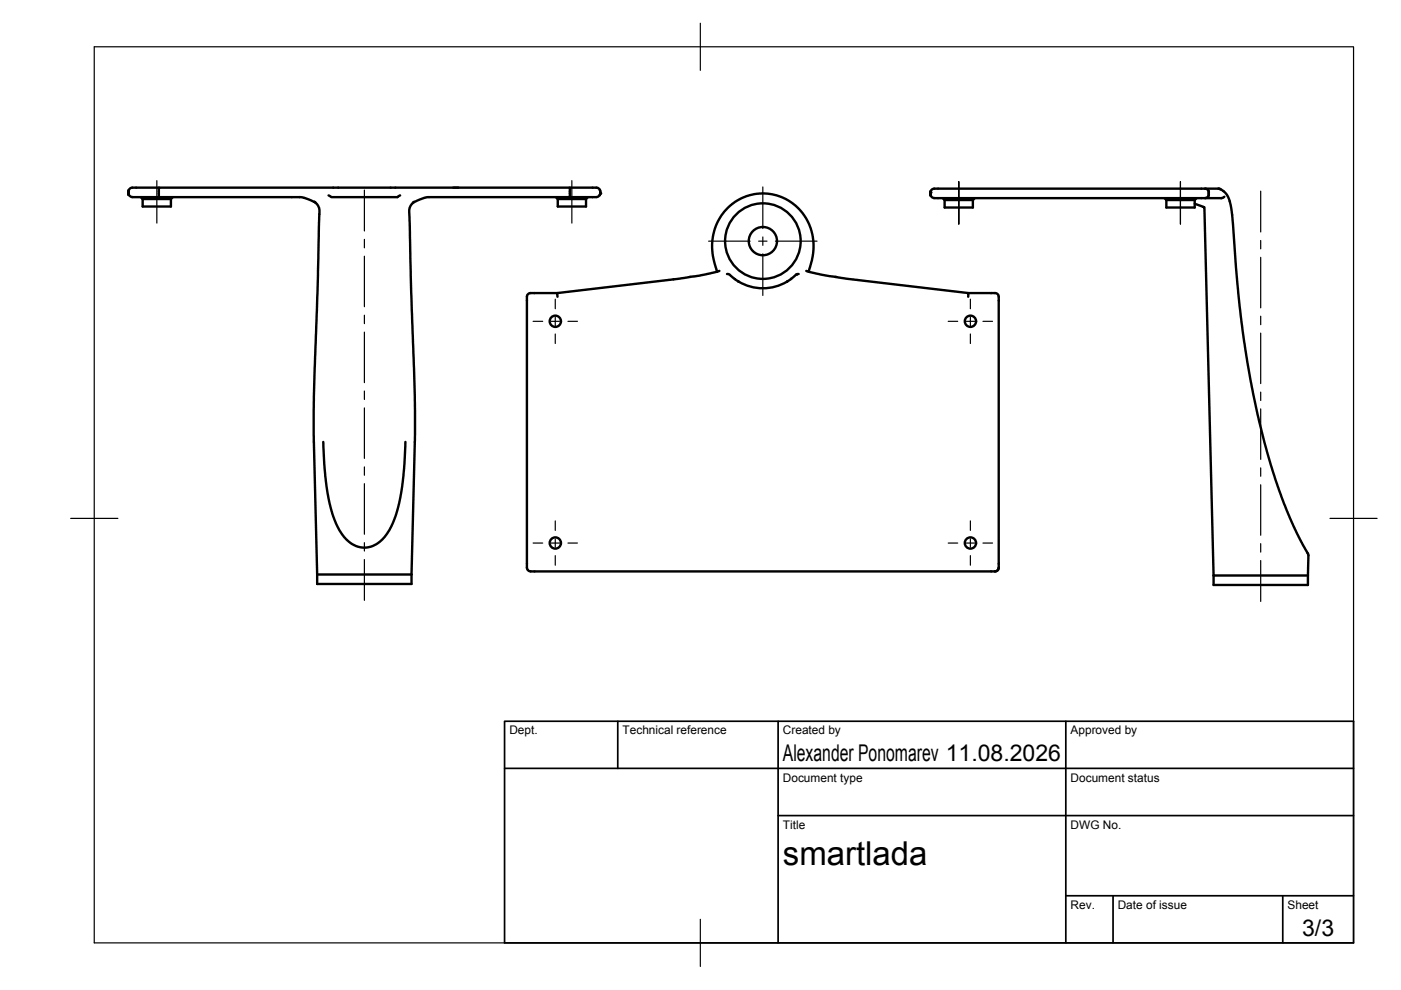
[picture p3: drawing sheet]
<svg xmlns="http://www.w3.org/2000/svg" width="297mm" height="210mm" viewBox="0 0 297 210" stroke-linecap="round" stroke-linejoin="round" font-family="sans-serif">
<!-- layer: Visible -->
<g fill="none" stroke="#000" stroke-width=".51">
<path d="M33.7 39.8h-4.8a1.49 1.49 0 0 0-1.6 .5v.3M96.1 39.8h1.1M120.8 39.8h-87.1v2h-5.7M255.5 40l.5 .1 .3 .4M258.3 40l.9 .4 .8 .8 .6 1.2 .4 1.6 1.5 18.1 .9 7.9 1.8 10.8 1.7 8.4 2.4 8.8 2.5 7.5 2.4 6 3.1 5.9M258.3 40h-59.4a1.49 1.49 0 0 0-1.5 .5l-.1 .3M258.3 40l.4 .1M27.2 40.6v.4M27.2 41l.1 .3M27.3 41.1h.1M27.3 40.3l-.1 .3zM27.3 41.3l.3 .3 .5 .2"/>
<path d="M29.8 41.8l.4 .4M30.2 42.2h6M33.7 41.8h30.1l1 .2 2 .9M36.6 41.8l-.4 .4v1.6h-6v-1.6M66.7 42.8l.7 .8 .3 .9-1.2 42.5v6.4l.7 28.4M69.7 41.4l.5 .4h14.1l.5-.4M87.8 42.8l-.7 .8-.3 .9 1.2 42.5v6.4l-.8 28.4M117.9 41.8l.4 .4M118.3 42.2h5.9M120.8 41.8h5.6M124.7 41.8l-.5 .4v1.6h-5.9v-1.6M127.2 40.3l.1 .3"/>
<path d="M127.3 40.6v.3a.8 .8 0 0 1-.8 .9M127.3 40.6v-.1a.95 .95 0 0 0-1.4-.7h-5.1v2h-30.1l-1 .2-2 .9M127.3 41l-.1 .3zM152 57.6l-.9-3.4-.1-2.5 .4-2.7 .8-2.1 1.4-2 1.2-1.3 1.2-.9 2.5-1.2 1.3-.3 1.6-.2 2.9 .3 2.3 .9 2.5 1.8 1.7 2.1 1.1 2.5 .6 3.1-.2 2.5-.9 3.4M152.5 57.4l-4 1-4.3 .7-26 3M154.1 58.1h.5l1.8 1.5a10.1 10.1 0 0 0 10.5 .1M169.3 58.1h-.4l-2 1.6M170.9 57.4l3.1 .8 5.3 .9 26 3v.8M197.3 40.8v.4M197.3 41.2v.3zM197.3 41.2a.79 .79 0 0 0 .8 .8M197.3 40.5v.3"/>
<path d="M197.3 40.5v.2M198.1 42h60.8M199.9 42l.4 .4M200.3 42.4h6M206.7 42l-.4 .4v1.6h-6v-1.6M246.9 42l.4 .4M247.3 42.4h6M253.3 43.2l2.1 .8 1.9 78M253.7 42l-.4 .4v1.6h-6v-1.6M256.2 40.5v1M256.3 40.5v.3M256.3 41.2l-.2 .5-.6 .3"/>
<path d="M258.9 42h.1M259.6 41.7l-.7 .3M205.3 62.1h5.8l.5 .4 .2 .3v57.7l-.3 .4-.4 .3h-98.7l-.3-.2-.4-.5v-57.7l.1-.3 .6-.4h5.8v.8M68.5 93.7l.2 4.7 .5 4.6 .7 3.9 1 3.3 1 2.1 1.5 2 1.1 .9 1 .6 1.5 .3 2-.3 1.8-1.2 1.6-1.9 1.2-2.5 1-3.3 .7-3.9 .4-4.6 .3-4.7M277.3 117.3l.1 .5-.1 4.2M67.2 121.8h20M67.2 121.8v2h20v-2M257.3 122h20M257.3 122v2h20v-2"/>
<circle cx="161.7" cy="51.1" r="3"/>
<circle cx="161.7" cy="51.1" r="8"/>
<circle cx="117.7" cy="68.1" r="1.2"/>
<circle cx="205.8" cy="68.1" r="1.2"/>
<circle cx="117.7" cy="115.1" r="1.2"/>
<circle cx="205.8" cy="115.1" r="1.2"/>
</g>
<g fill="#000">
<circle cx="127.3" cy="41" r=".25"/>
<circle cx="168.8" cy="58.2" r=".25"/>
<circle cx="197.3" cy="40.8" r=".25"/>
</g>
<!-- layer: BORDER -->
<path d="M20 9.9h267v190h-267zM148.5 4.9v10M15 109.9h10M282 109.9h10M148.5 194.9v10" fill="none" stroke="#000" stroke-width=".25"/>
<!-- layer: TITLEBLOCK -->
<path d="M107 152.9h180v47h-180zM131 152.9v10M165 152.9v47M226 152.9v47M107 162.9h180M165 172.9h122M226 189.9h61M236 189.9v10M272 189.9v10" fill="none" stroke="#000" stroke-width=".36"/>
<!-- layer: Smart Centers -->
<g fill="none" stroke="#000" stroke-width=".25">
<path d="M33.3 38.3v9M121.2 38.3v9M161.7 39.6v8.9M250.3 38.5v9M77.3 40.3v8.7M77.3 50.8v1.7M77.3 54.3v10.7M150.2 51.1h8.8M160.8 51.1h1.8M161.7 50.2v1.8M161.7 53.8v8.8M164.4 51.1h8.8"/>
<path d="M203.3 47.5v-9v9M267.3 40.5v8.7M267.3 51v1.8M267.3 54.6v10.7M77.3 66.8v1.8M77.3 70.4v10.7M113 68.1h2.1M116.8 68.1h1.8M117.7 63.4v2.1M117.7 67.2v1.8M117.7 70.8v2M120.4 68.1h2"/>
<path d="M201 68.1h2.1M204.8 68.1h1.8M205.7 63.4v2.1M205.7 67.2v1.8M205.7 70.8v2M208.4 68.1h2M267.3 67v1.8M267.3 70.6v10.7M77.3 82.9v1.8M77.3 86.5v10.7M77.3 99v1.8M267.3 83.1v1.8"/>
<path d="M267.3 86.7v10.7M267.3 99.2v1.8M77.3 102.5v10.8M77.3 115.1v1.7M77.3 118.6v8.7M113 115.1h2.1M116.8 115.1h1.8M117.7 110.4v2.1M117.7 114.3v1.7M117.7 117.8v2M120.4 115.1h2M201 115.1h2.1"/>
<path d="M204.8 115.1h1.8M205.7 110.4v2.1M205.7 114.3v1.7M205.7 117.8v2M208.4 115.1h2M267.3 102.8v10.7M267.3 115.3v1.8M267.3 118.8v8.7"/>
</g>
<text font-size="7" x="166" y="183.4">smartlada</text>
<g font-size="4.9">
<text x="166" y="161.4">Alexander Ponomarev 11.08.2026</text>
<text x="276.1" y="198.6">3/3</text>
</g>
<g font-size="2.5">
<text x="108" y="155.7">Dept.</text>
<text x="132" y="155.7">Technical reference</text>
<text x="166" y="155.7">Created by</text>
<text x="227" y="155.7">Approved by</text>
<text x="166" y="165.7">Document type</text>
<text x="227" y="165.7">Document status</text>
<text x="166" y="175.7">Title</text>
<text x="227" y="175.7">DWG No.</text>
<text x="227" y="192.7">Rev.</text>
<text x="237" y="192.7">Date of issue</text>
<text x="273" y="192.7">Sheet</text>
</g>
</svg>
